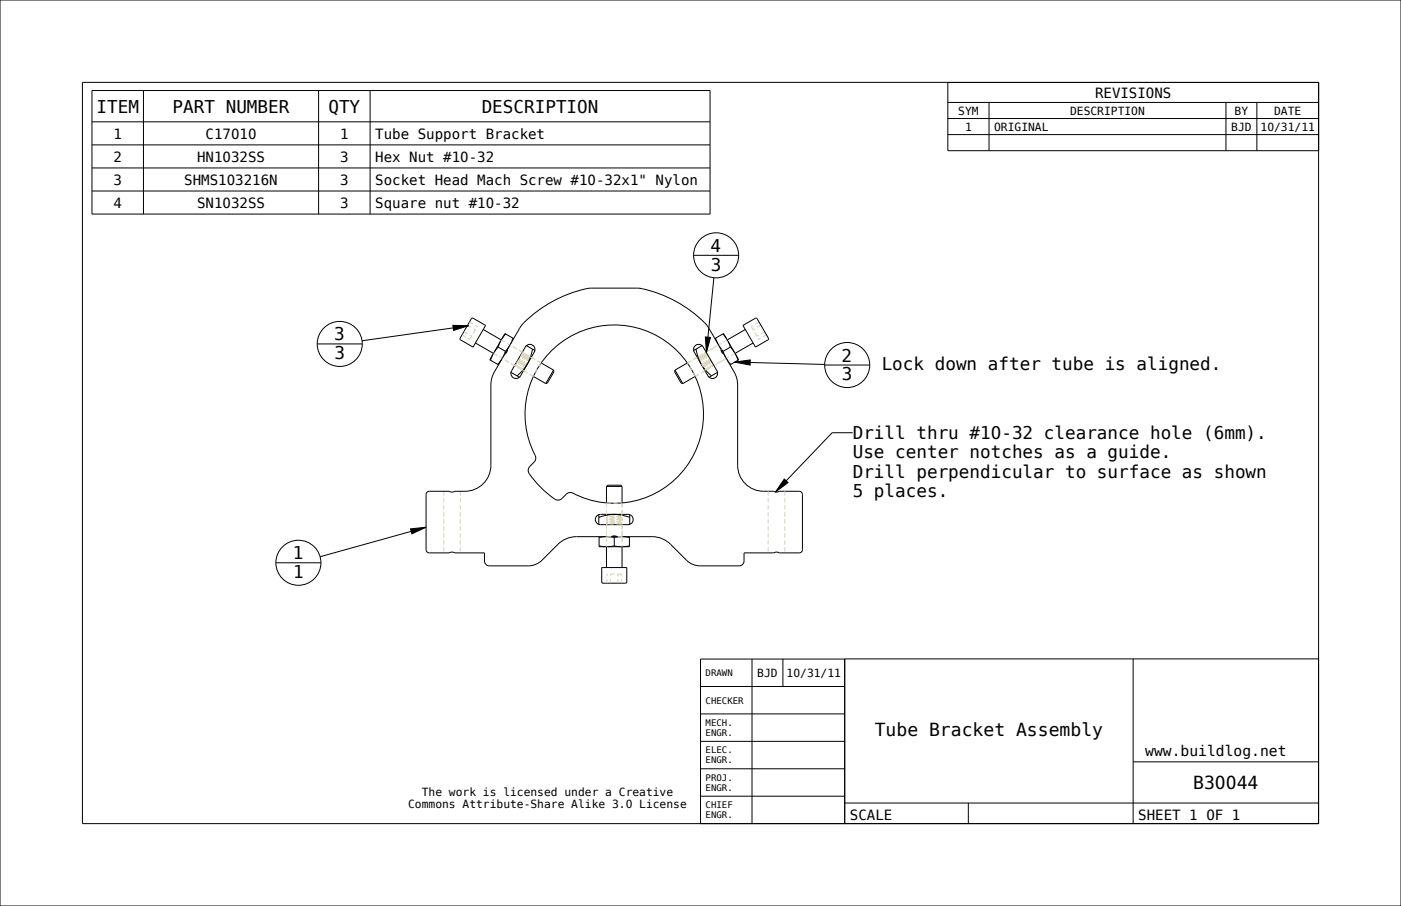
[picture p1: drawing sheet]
<svg xmlns="http://www.w3.org/2000/svg" width="432mm" height="279mm" viewBox="0 0 432 279" stroke-linecap="round" stroke-linejoin="round" font-family="sans-serif">
<g fill="none" stroke="#000" stroke-width=".31">
<path d="M0 0h431.8v279.4h-431.8zM28.3 27.9h190.5v38.1h-190.5zM28.3 37.6h190.5M44.2 27.9v38.1M98.2 27.9v38.1M114.1 27.9v38.1M292.1 31.6h114.3M292.1 36.6h114.3M304.8 31.6v14.9M377.9 31.6v14.9M387.4 31.6v14.9M406.4 25.4v228.6h-381v-228.6h381v21.1h-114.3v-21.1"/>
<path d="M28.3 44.7h190.5M28.3 51.8h190.5M28.3 58.9h190.5M292.1 41.5h114.3M145.3 98.3l.5-.2 3.9 2.3-3.9 6.6-3.9-2.2-.1-.3zM146.5 105.8l5.6 3.2M148.9 101.6l5.6 3.2M151.9 109.3l-.7 1.8M152.4 114.7l-.8 1.7-.3 2.3v24.8a8 8 0 0 1-8 8M153.5 107l-1.2 1.6M153.5 107l2.3 1.3M154.3 105.3l-.8 1.7"/>
<path d="M154.6 110.8l-1.2 1.6M155.8 108.3l-.8 1.8M155.8 103l-1.1 1.5M156.3 107.9l-.7 1.1M156.9 106.8l-1.1 1.5M157.5 114.8l2.6 1.5M158.1 104.3l-.7 1.8M158.3 104.4l-2.7-1.5-4.6 8.1 2.6 1.5M162.2 106.7a1.59 1.59 0 0 1 2.1-.2 1.59 1.59 0 0 1 .4 2.1l-4.3 7.3a1.59 1.59 0 0 1-2.1 .6 1.59 1.59 0 0 1-.6-2.2zM162.3 106.6l2.6 1.5M164.1 107.7l-.7 2.6-.9 2-1.2 1.7-1.9 1.9M164.4 116.1l3.8 2.2"/>
<path d="M166.8 111.9l3.8 2.2M170 108.2a27.5 27.5 0 0 1 36.9-1.6 27.5 27.5 0 0 1 5.2 36.6 27.5 27.5 0 0 1-35.9 8.7h-.5a3.4 3.4 0 0 0-2.5 1.8 2.06 2.06 0 0 1-3.1-.4 29.9 29.9 0 0 1-7.2-7.7 1.75 1.75 0 0 1 .4-1.8 3.4 3.4 0 0 0 1.8-2.5v-.4a27.7 27.7 0 0 1 4.9-32.7zM170.6 114.1l.1 .5-2 3.5-.5 .2M170.6 114.1l-2.4 4.2M208 114.1l2.4 4.2M208 114.1l-.1 .5 2 3.5 .5 .2M211.8 111.9l-3.8 2.2M214.2 106.7a1.59 1.59 0 0 1 2.5 .3l4.3 7.3a1.59 1.59 0 0 1-.6 2.2 1.59 1.59 0 0 1-2.2-.6l-4.2-7.3a1.59 1.59 0 0 1 .2-1.9zM214.2 116.1l-3.8 2.2M214.5 107.7l.7 2.6 .9 2 1.2 1.7 2 1.9M216.4 106.6l-2.6 1.5M218.5 101.2a34.8 34.8 0 0 0-16.2-10.9l-5.6-1.4h-14.3a36.9 36.9 0 0 0-22 12l-.2 .3"/>
<path d="M220.3 104.4l2.7-1.5 4.7 8.1-2.7 1.5M220.5 104.3l.8 1.8M221.1 114.8l-2.6 1.5M221.7 106.8l1.2 1.5M222.3 107.9l.7 1.1M222.8 103l1.2 1.5M222.9 108.3l.7 1.8M224 110.8l1.2 1.6M224.4 105.3l.7 1.7M225.1 107l-2.2 1.3M225.1 107l1.2 1.6M226.3 114.7l.8 2.2 .2 1.8v24.8a8 8 0 0 0 8 8"/>
<path d="M226.7 109.3l.8 1.8M229 100.4l3.8-2.3h.4l3.6 6.2v.4l-4 2.3zM229.7 101.6l-5.6 3.2M232.1 105.8l-5.6 3.2M132.3 151.5a1 1 0 0 0-1 1v17a1 1 0 0 0 1 1M184.1 158.9l1-.3h8.5a1.59 1.59 0 0 1 1.6 1.6 1.59 1.59 0 0 1-1.6 1.6h-8.5a1.59 1.59 0 0 1-1.5-1.1 1.59 1.59 0 0 1 .5-1.8zM184.6 158.7v3M186.9 150v5.1M186.9 150h4.8M186.9 150l.4-.4h4l.4 .4M191.7 150v5.1M194.1 159.5l-2.7-.7-2.1-.2-2.1 .2-2.6 .7"/>
<path d="M194.1 158.7v3M246.3 151.5a1 1 0 0 1 1 1v17a1 1 0 0 1-1 1M149.3 170.5v2.5a1.5 1.5 0 0 0 1.5 1.5h12l2-.3 1.8-1 5.4-5.4a8 8 0 0 1 5.6-2.3h23.4a8 8 0 0 1 5.7 2.3l5.4 5.4 1.7 1 2 .3h12a1.5 1.5 0 0 0 1.5-1.5v-2.5M184.6 168.3l2 .3M184.6 165.5v3.1h9.4v-3.1M185.5 175h7.7l-.1 4.7-.3 .2-7.2-.1-.1-.3zM186.6 165.5l-2 .3M186.9 168.6v6.4M187.4 165.5l1.9 .3M189.3 168.3l1.9 .3M189.3 165.8v2.5M189.3 168.3l-1.9 .3"/>
<path d="M191.2 165.5l-1.9 .3M191.7 168.6v6.4M192.1 165.5l1.9 .3M194 168.3l-1.9 .3M215.9 211.7h44.5M231.8 203.2v50.8M241.3 203.2v8.5M260.4 203.2h-44.5v50.8M349.2 203.2v50.8M406.4 203.2h-146.1l.1 50.8M215.9 237.1h44.5M215.9 228.6h44.5"/>
<path d="M215.9 220.2h44.5M349.2 234.9h57.2M215.9 245.5h44.5M260.3 247.6h146.1M298.4 247.6v6.4"/>
</g>
<g fill="none" stroke="#d9d2ad" stroke-width=".31" stroke-dasharray="1.3 .9" stroke-linecap="butt">
<path d="M144.7 99.3l2.4 1.4M233.9 99.3l-2.4 1.4M142.4 103.3l2.4 1.4M143 102.3l2.4 1.4M144.1 100.3l2.4 1.4M144.8 104.7l2.3-4M153.6 112.5l2-3.5M156.3 107.9l2-3.5M157.4 114.8l.3-.5M157.4 114.8h.1M158.8 112.4l.2 .1M159 112.5v.5"/>
<path d="M159 113h.1M159.5 112.8l-.4 .2M159.5 112.8l.2 .1M159.7 112.9v.5M159.7 113.4h.1M160.1 116.3l.1 .1M160.2 113.2l-.4 .2M160.2 113.2l.2 .1M160.4 113.3v.5M160.4 115.9l-.2 .5M160.8 108.9l.2 .1M160.9 113.6l-.5 .2"/>
<path d="M160.9 113.6l.1 .1M161 109l-2 3.5M161 109l.4-.2M161 113.7v.5M161 114.2h.1M161.3 114.1l-.2 .1M161.3 114.1l.1 .2M161.4 108.8l-2.4 4.2M161.4 108.8h.1M161.5 108.8l-2.4 4.2M161.5 109.3l-2 3.5M161.5 109.3v-.5"/>
<path d="M161.5 109.3l.1 .1M161.6 109.4l-1.9 3.5M161.6 109.4l.5-.2M161.9 107l.3-.5M162.1 109.2l-2.4 4.2M162.1 109.2h.1M162.2 109.2l-2.4 4.2M162.2 109.7l-2 3.5M162.2 109.7v-.5M162.2 109.7l.1 .1M162.2 106.5l.1 .1M162.3 109.8l-1.9 3.5"/>
<path d="M162.3 109.8l.5-.2M162.8 109.6l-2.4 4.2M162.8 109.6h.1M162.9 109.6l-2.5 4.2M162.9 110.1l-2 3.5M162.9 110.1v-.5M162.9 110.1l.1 .1M163 110.2l-2 3.5M163 110.2l.5-.2M163.5 110l-2.5 4.2M163.5 110l-2.4 4.2M163.5 110.2l-2.2 3.9"/>
<path d="M163.5 110.2v-.2M163.5 110.2h.2M164.4 116.1l-12.3-7.1M164.9 108.1l-.2 .5M166.8 111.9l-12.3-7.1M213.8 108.1h-.1M214 108.6l-.3-.5M215.1 110.2v-.2M215.1 110.2h-.2M215.1 110.2l2.2 3.9M215.1 110l2.4 4.2M215.2 110h-.1"/>
<path d="M215.2 110l2.4 4.2M215.6 110.2l-.4-.2M215.6 110.2l2 3.5M215.8 110.1l-.2 .1M215.8 110.1v-.5M215.8 110.1l2 3.5M215.8 109.6l2.4 4.2M215.9 109.6h-.1M215.9 109.6l2.4 4.2M216.3 109.8l-.4-.2M216.3 109.8l2 3.5M216.5 106.5l-.1 .1"/>
<path d="M216.5 106.5l.2 .5M216.5 109.7l-.2 .1M216.5 109.7v-.5M216.5 109.7l2 3.5M216.5 109.2l2.4 4.2M216.6 109.2h-.1M216.6 109.2l2.4 4.2M217 109.4l-.4-.2M217 109.4l2 3.5M217.2 109.3l-.2 .1M217.2 109.3v-.5M217.2 109.3l1.9 3.5"/>
<path d="M217.2 108.8l2.4 4.2M217.2 108.8l2.5 4.2M217.3 114.1v.2M217.3 114.1l.2 .1M217.6 114.2h-.1M217.6 113.7v.5M217.7 109l-.5-.2M217.7 109l2 3.5M217.8 113.6l-.2 .1M217.8 113.6l.4 .2M217.8 108.9l-.1 .1M218.3 113.8h-.1"/>
<path d="M218.3 113.3v.5M218.5 113.2l-.2 .1M218.5 113.2l.4 .2M218.5 116.4v-.1M218.5 116.4l-.3-.5M219 113.4h-.1M219 112.9v.5M219.1 112.8l-.1 .1M219.1 112.8l.5 .2M219.7 113h-.1M219.7 112.5v.5M219.8 112.4l-.1 .1"/>
<path d="M221 114.3l.2 .5M221.2 114.8h-.1M222.3 107.9l-2-3.5M224.1 104.8l-12.3 7.1M225 112.5l-2-3.5M226.5 109l-12.3 7.1M231.5 100.7l2.3 4M234.5 100.3l-2.4 1.4M235.7 102.3l-2.5 1.4M236.2 103.3l-2.4 1.4M184.6 158.6h.5M184.6 158.6v.1"/>
<path d="M186.9 159.8v-.1M186.9 159v-.1M186.9 155.1v13.5M187.1 158.8l-.2-.2M187.1 158.8l-.2 .1M187.3 159.2l-.4-.2M187.3 159.4v-.2M187.3 159.4l-.4 .3M191.3 159.4h-4M191.3 159.2h-4M191.3 159.4l.4 .3M191.3 159.4v-.2"/>
<path d="M191.3 159.2l.4-.2M191.6 158.8h-4.5M191.6 158.8l.1 .1M191.6 158.8l.1-.2M191.7 155.1v13.5M191.7 159.8h-4.8M191.7 159.7h-4.8M191.7 159h-4.8M191.7 158.9h-4.8M191.7 159.8v-.1M191.7 159v-.1M193.6 158.6h.5"/>
<path d="M194.1 158.7v-.1M184.6 161.8v-.1M185.1 161.8h-.5M186.9 161.4v-.1M186.9 160.6v-.1M187 179.9v-2.8M187.3 161.6l-.4-.2M187.3 160.8l-.4-.2M187.3 160l-.4-.2M187.3 161.8v-.2M187.3 161v-.2M187.3 160.2v-.2"/>
<path d="M187.3 160.2l-.4 .3M187.3 161l-.4 .3M188.2 179.9v-2.8M190.5 179.9v-2.8M191.3 161.6h-4M191.3 161h-4M191.3 160.8h-4M191.3 160.2h-4M191.3 160h-4M191.3 161l.4 .3M191.3 160.2l.4 .3M191.3 161.8v-.2"/>
<path d="M191.3 161v-.2M191.3 160.2v-.2M191.3 160l.4-.2M191.3 160.8l.4-.2M191.3 161.6l.4-.2M191.6 177.1h-4.6M191.6 179.9v-2.8M191.7 161.4h-4.8M191.7 161.3h-4.8M191.7 160.6h-4.8M191.7 160.5h-4.8M191.7 161.4v-.1"/>
<path d="M191.7 160.6v-.1M194.1 161.8h-.5M194.1 161.8v-.1"/>
</g>
<!-- layer: 02___PRT_ALL_AXES -->
<g fill="none" stroke="#d9d2ad" stroke-width=".31" stroke-dasharray="1.3 .9" stroke-linecap="butt">
<path d="M158.6 112.7l-3.8-2.2M161 108.6l-3.8-2.2M164.4 116.1l-3.1-1.8M166.8 111.9l-3.1-1.7M166.8 111.9l-2.4 4.2M214.2 116.1l-2.4-4.2M214.9 110.2l-3.1 1.7M217.3 114.3l-3.1 1.8M221.5 106.4l-3.9 2.2M223.9 110.5l-3.9 2.2M136.8 151.5v19M141.9 151.5v19"/>
<path d="M186.9 158.6v-3.5M186.9 155.1h4.8M191.7 158.6v-3.5M236.8 151.5v19M241.9 151.5v19M186.9 165.5v-3.7M188.4 165.5h-1.5M191.7 165.5h-1.5M191.7 165.5v-3.7"/>
</g>
<path d="M160.2 101.2l-3.8 6.5-.1 .7-.8 .8-3.1 5.5M218.5 101.2l3.7 6.5 .2 .7 .7 .8 3.2 5.5M132.3 151.5h6.1l.7 .2 1.1-.2h3.1M235.3 151.5h3.1l.7 .2 1.1-.2h6.1M132.3 170.5h6.1l1.1-.2 .7 .2h9.1M188.4 165.5l1.1-.2 .7 .2M229.3 170.5h9.1l1.1-.2 .7 .2h6.1" fill="none" stroke="#000" stroke-width=".31"/>
<!-- layer: BALLOONS -->
<path d="M139.6 100.3l4.8 .2-4.6 1.4zM217.4 103.9l1.6 .2-1.3 4.6zM226.5 111.7l4.7-.7v1.6zM241.7 147.7l1.2 1.1-3.9 2.9zM126.5 163.1l4.8-.5-4.4 2z" fill="#000"/>
<g fill="none" stroke="#000" stroke-width=".31">
<path d="M213.8 78.7h13.9M220 85.6l-2.3 23.1M97.8 106.1h13.9M139.6 100.3l4.8 .2-4.6 1.4zM144.4 100.5l-32.8 4.6M217.4 103.9l1.6 .2-1.3 4.6zM226.5 111.7l4.7-.7v1.6zM226.5 111.7l27.7 .7M254.2 112.6h13.9M262.8 133.5h-6.3l-17.5 18.2M241.7 147.7l1.2 1.1-3.9 2.9zM85 173.6h13.9"/>
<path d="M126.5 163.1l4.8-.5-4.4 2zM131.3 162.6l-32.6 9.1"/>
<circle cx="220.7" cy="78.7" r="6.9"/>
<circle cx="104.7" cy="106.1" r="6.9"/>
<circle cx="261.1" cy="112.6" r="6.9"/>
<circle cx="92" cy="173.6" r="6.9"/>
</g>
<g font-size="5.6">
<text x="269.6" y="226.9">Tube Bracket Assembly</text>
<text x="367.8" y="243.3">B30044</text>
</g>
<g font-size="5.4">
<text x="29.7" y="34.7">ITEM</text>
<text x="53.2" y="34.7">PART NUMBER</text>
<text x="101.2" y="34.7">QTY</text>
<text x="148.5" y="34.7">DESCRIPTION</text>
<text x="219" y="77.7">4</text>
<text x="219.1" y="83.5">3</text>
<text x="103" y="105">3</text>
<text x="103.1" y="110.8">3</text>
<text x="259.4" y="111.5">2</text>
<text x="271.7" y="114">Lock down after tube is aligned.</text>
<text x="259.5" y="117.3">3</text>
<text x="262.8" y="135.4">Drill thru #10-32 clearance hole (6mm).</text>
<text x="262.8" y="141.4">Use center notches as a guide.</text>
<text x="262.8" y="147.3">Drill perpendicular to surface as shown</text>
<text x="262.8" y="153.3">5 places.</text>
<text x="90.2" y="172.5">1</text>
<text x="90.3" y="178.3">1</text>
</g>
<text font-size="4.5" x="353" y="233">www.buildlog.net</text>
<g font-size="4.3">
<text x="337.5" y="30.1">REVISIONS</text>
<text x="35" y="42.7">1</text>
<text x="63.4" y="42.7">C17010</text>
<text x="104.8" y="42.7">1</text>
<text x="115.7" y="42.7">Tube Support Bracket</text>
<text x="35" y="49.8">2</text>
<text x="60.7" y="49.8">HN1032SS</text>
<text x="104.8" y="49.8">3</text>
<text x="115.7" y="49.8">Hex Nut #10-32</text>
<text x="35" y="56.9">3</text>
<text x="56.8" y="56.9">SHMS103216N</text>
<text x="104.8" y="56.9">3</text>
<text x="115.7" y="56.9">Socket Head Mach Screw #10-32x1&quot; Nylon</text>
<text x="35" y="64">4</text>
<text x="60.7" y="64">SN1032SS</text>
<text x="104.8" y="64">3</text>
<text x="115.7" y="64">Square nut #10-32</text>
<text x="261.9" y="252.8">SCALE</text>
<text x="350.8" y="252.8">SHEET 1 OF 1</text>
</g>
<g font-size="3.5">
<text x="295.3" y="35.3">SYM</text>
<text x="329.8" y="35.3">DESCRIPTION</text>
<text x="380.5" y="35.3">BY</text>
<text x="392.7" y="35.3">DATE</text>
<text x="297.4" y="40.3">1</text>
<text x="306.4" y="40.3">ORIGINAL</text>
<text x="379.5" y="40.3">BJD</text>
<text x="388.5" y="40.3">10/31/11</text>
<text x="233.4" y="208.7">BJD</text>
<text x="242.4" y="208.7">10/31/11</text>
<text x="130" y="245.3">The work is licensed under a Creative</text>
<text x="125.8" y="249.1">Commons Attribute-Share Alike 3.0 License</text>
</g>
<g font-size="2.8">
<text x="217.5" y="208.5">DRAWN</text>
<text x="217.5" y="217">CHECKER</text>
<text x="217.5" y="223.9">MECH.</text>
<text x="217.5" y="226.9">ENGR.</text>
<text x="217.5" y="232.3">ELEC.</text>
<text x="217.5" y="235.4">ENGR.</text>
<text x="217.5" y="240.8">PROJ.</text>
<text x="217.5" y="243.9">ENGR.</text>
<text x="217.5" y="249.3">CHIEF</text>
<text x="217.5" y="252.3">ENGR.</text>
</g>
</svg>
